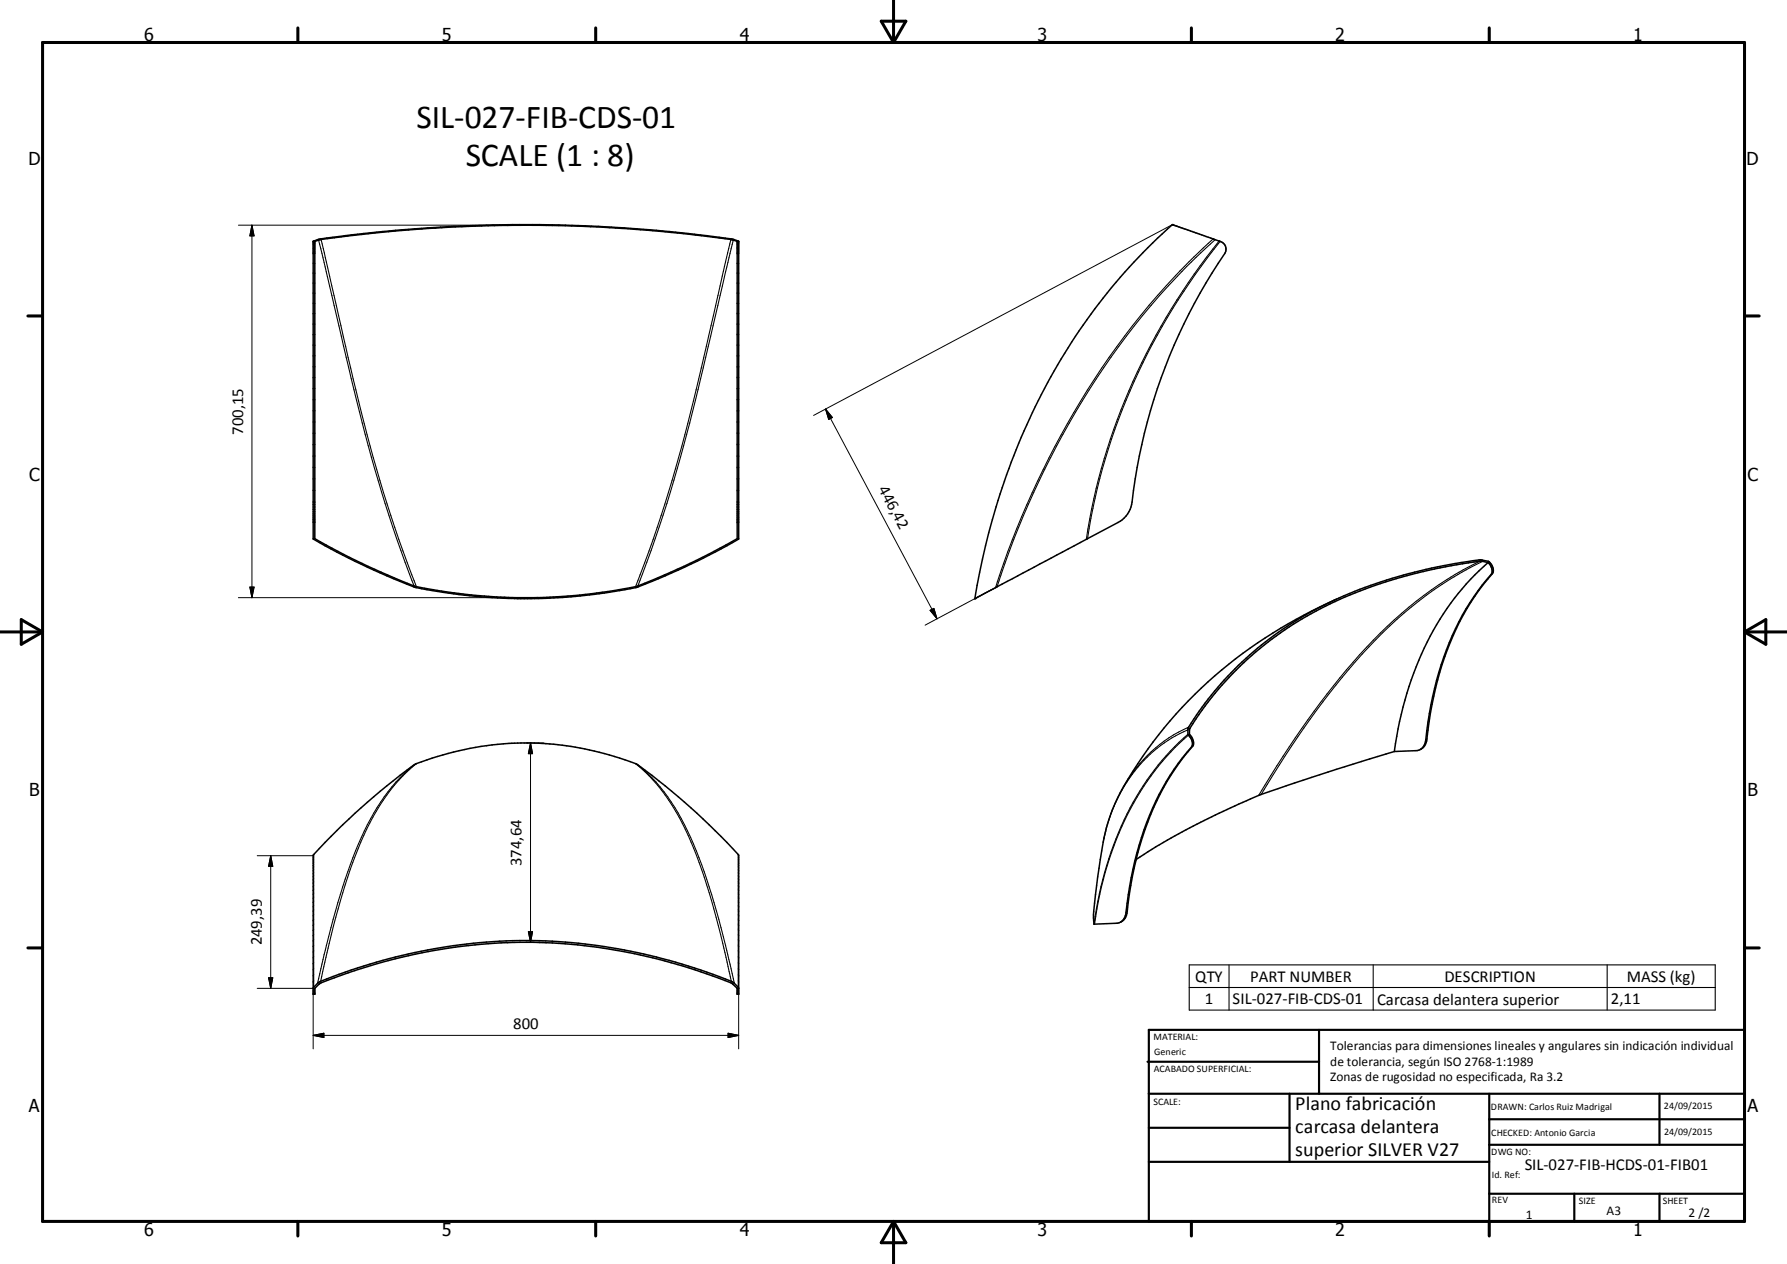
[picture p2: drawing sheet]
<svg xmlns="http://www.w3.org/2000/svg" width="420mm" height="297mm" viewBox="0 0 420 297" stroke-linecap="round" stroke-linejoin="round" font-family="sans-serif">
<g fill="none" stroke="#000" stroke-width=".36">
<path d="M73.6 56.7l1-.4a332.2 332.2 0 0 1 45.9-3.5h6.2a351.9 351.9 0 0 1 39.4 2.6l5.8 .7 1.7 .6v69.9a153.1 153.1 0 0 1-24.2 11.5 128.5 128.5 0 0 1-52.2-.2l-1.6-.7a173.1 173.1 0 0 1-21.9-10.5l-.1-.1zM74 56.7l1.5-.4 6.3-.8 15.8-1.6a357.4 357.4 0 0 1 29.3-1l10.4 .3 10.3 .5 11.6 1 8.4 1a17.5 17.5 0 0 1 5.7 1v69.9a163.5 163.5 0 0 1-23.9 11.3 131.6 131.6 0 0 1-20.8 2.5h-8.2l-8.5-.5a140.8 140.8 0 0 1-14-2 163.5 163.5 0 0 1-23.9-11.3zM269.8 58.2l5.8-5.4 10.9 3.8a1.92 1.92 0 0 1 1.4 3 130.3 130.3 0 0 0-21.9 58.9 6.2 6.2 0 0 1-3.2 4.3l-33.7 17.9a153.4 153.4 0 0 1 29.2-69.4 128.6 128.6 0 0 1 11.5-13.1zM173.6 126.7h.1M349.8 132.2l-1.3-.3a107.7 107.7 0 0 0-44.5 14.8 75.9 75.9 0 0 0-24.4 24.8v1.1a2.37 2.37 0 0 1 .7 2.8 63.5 63.5 0 0 0-14.2 30.7l-1.2 8.1a2.77 2.77 0 0 1-1.5 2.5M349.8 132.2a64.6 64.6 0 0 0-19.1 30.7 85.7 85.7 0 0 0-3 13.7M349.8 132.2a2.36 2.36 0 0 1 .7 2.8 63.5 63.5 0 0 0-14.2 30.7l-1.2 8.1a2.49 2.49 0 0 1-2.3 2.6l-5.1 .2M229.2 140.6v.1M314.2 140.7a107.6 107.6 0 0 0-45.6 37.1 53.1 53.1 0 0 0-8 15 122.8 122.8 0 0 0-3.6 22.9l.1 1.4 .2 .1 5.4-.3 .7-.2M327.7 176.6l-21.5 6.7a151.5 151.5 0 0 0-26.5 11.2l-8.1 4.5-4.5 3M333.9 176.1a2.82 2.82 0 0 0 1.5-2.5 73 73 0 0 1 11.3-33.6l4.1-5.2a2.39 2.39 0 0 0-1-2.9l-1.3-.3a41.9 41.9 0 0 0-9.2 1.3 99.6 99.6 0 0 0-39.9 16.4 73.5 73.5 0 0 0-20.2 22l.1 1.5a2.36 2.36 0 0 1 .8 2.7 62.1 62.1 0 0 0-13.8 28.8l-1.4 8a7.7 7.7 0 0 1-.6 3.3l-.9 1.1M77.8 196.6a147.1 147.1 0 0 1 20.1-17.2 69.9 69.9 0 0 1 52.2 .4 148.6 148.6 0 0 1 23.5 21.3v32.5h-.3v-1.4l-1.2-1.1a126.2 126.2 0 0 0-96.6-.2l-1.5 1.3v1.4h-.4v-32.5z"/>
<path d="M257.2 217.1v.1M73.6 232.2l1.2-1.3a125.6 125.6 0 0 1 95.7-.9l1.6 .7 1.5 1.5"/>
</g>
<g fill="none" stroke="#000" stroke-width=".25">
<path d="M73.6 56.8h.4M73.6 59.6h.4M74.9 56.4l1.3 5.3a1189.5 1189.5 0 0 0 11.8 48.4 306.3 306.3 0 0 0 9.3 27.6M75.5 56.3l1 4.2a1312.9 1312.9 0 0 0 11.2 47 308.3 308.3 0 0 0 10.2 30.4M171.8 56.3l-1.8 7.5a839.9 839.9 0 0 1-12 49.2l-4.5 13.7-4.1 11.2M172.4 56.4l-1.3 5.3a1548.3 1548.3 0 0 1-11.1 45.7 311.6 311.6 0 0 1-10.1 30.3M173.3 56.8h.3M173.3 59.6h.3M285.1 56.1a175.5 175.5 0 0 0-39.9 54.3 193.6 193.6 0 0 0-11.2 27.7M285.6 56.3a175.7 175.7 0 0 0-41.3 56.6 190.1 190.1 0 0 0-9.9 25M286.5 56.6a147.1 147.1 0 0 0-31.2 70.1M286.8 56.7a147.7 147.7 0 0 0-31.2 69.9"/>
<path d="M73.6 118h.4M173.3 118h.3M73.6 122.8h.4M173.3 122.8h.3M347.8 131.9a90.2 90.2 0 0 0-28.2 21.9 215.7 215.7 0 0 0-23.7 33.1M348.5 131.9a91.1 91.1 0 0 0-29.9 23.6 213.6 213.6 0 0 0-22.2 31.2M350.1 132.1l-.2 .2M350.8 134.8l-.3 .2M97.2 179.8a46.1 46.1 0 0 0-12.9 18.5 194.4 194.4 0 0 0-9.4 31.6l-.3 1.2M97.9 179.4a43.6 43.6 0 0 0-12.4 16.9 166 166 0 0 0-9.4 30.9l-.7 3.4M149.4 179.4a44.4 44.4 0 0 1 13 18.5 192.5 192.5 0 0 1 9.5 32.7M150.1 179.8a45.5 45.5 0 0 1 12.9 18.5 197.8 197.8 0 0 1 9.6 32.8"/>
<path d="M279.2 171.5a34.7 34.7 0 0 0-19.7 25.3l-.2 1.1M279.2 172.5a65.3 65.3 0 0 0-19.6 32.5l-1.6 6.8-.9 5.3M279.3 172.8a65.3 65.3 0 0 0-19.5 32.3l-1.3 5-1.2 7.1M279.4 170.9a32.9 32.9 0 0 0-15.3 13.9M279.7 172.7l-.3 .1M280.3 175.4l-.2 .1M335.4 173.6l-.3 .2M73.7 200.8v31.2M173.5 200.8v31.2M264.9 214.2l-.2 .2M73.6 232.4h.4M173.3 232.4h.3"/>
<path d="M279.5 226.7h123.7v10.6h-123.7zM279.5 232h123.7M288.9 226.7v10.6M322.8 226.7v10.6M377.8 226.7v10.6"/>
</g>
<g fill="#000">
<circle cx="275.6" cy="52.8" r=".18"/>
<circle cx="229.1" cy="140.7" r=".18"/>
</g>
<g fill="none" stroke="#000" stroke-width=".71">
<path d="M10 10h400v277h-400zM70 6.6v3.4M140 6.6v3.4M207.1 5h5.8l-2.9 5zM210 0v10M280 6.6v3.4M350 6.6v3.4M6.6 74.2h3.4M410 74.2h3.5M0 148.5h10M5 145.6l5 2.9-5 2.9zM410 148.5h10.1"/>
<path d="M410 148.5l5.1-2.9v5.8zM6.6 222.7h3.4M410 222.7h3.5M70 287v3.4M140 287v3.4M210 287v10M210 287l2.9 5h-5.8zM280 287v3.4M350 287v3.4"/>
</g>
<g fill="none" stroke="#000" stroke-width=".51">
<path d="M269.7 249.5h40.3M270 242h140v45h-140zM270 257h140M303.1 257v16M310 242v15M350 257v30M390.1 257v12M270 265h33.1M270 273h80M350 269h60M350 263h60M350 280.5h60"/>
<path d="M370 280.5v6.5M390.1 280.5v6.5"/>
</g>
<g fill="none" stroke="#000" stroke-width=".24">
<path d="M56 52.9h67.6M59.2 52.9v87.5M59.2 52.9l.5 2.5h-1zM275.6 52.8l-84.4 44.8M194 96.1l26.2 49.3M194 96.1l1.6 2-.8 .5zM58.7 138h1l-.5 2.4zM234.4 137.9l-17 9M56 140.4h67.6M218.6 143.4l.9-.4 .7 2.4zM123.6 174.6h4.3M124.7 174.6v46.8"/>
<path d="M124.7 174.6l.5 2.5h-1zM60.5 201.1h13.1M63.6 201.1v31.1M63.6 201.1l.5 2.5h-1zM124.2 218.9h1l-.5 2.5zM60.5 232.2h13.1M63.1 229.8h1l-.5 2.4zM73.6 233.6v12.9M123.6 221.4h4.3M173.6 233.6v12.9M73.6 243.3h100M73.6 243.3l2.5-.5v1z"/>
<path d="M171.1 242.8l2.5 .5-2.5 .5z"/>
</g>
<path d="M59.2 52.9l.5 2.5h-1zM194 96.1l1.6 2-.8 .5zM58.7 138h1l-.5 2.4zM218.6 143.4l.9-.4 .7 2.4zM124.7 174.6l.5 2.5h-1zM63.6 201.1l.5 2.5h-1zM124.2 218.9h1l-.5 2.5zM63.1 229.8h1l-.5 2.4zM73.6 243.3l2.5-.5v1zM171.1 242.8l2.5 .5-2.5 .5z" fill="#000" stroke="#000" stroke-width=".24"/>
<g font-size="7.9">
<text x="97.9" y="30.1">SIL-027-FIB-CDS-01</text>
<text x="109.5" y="39.1">SCALE (1 : 8)</text>
</g>
<g font-size="4.7">
<text x="304.5" y="260.9">Plano fabricación</text>
<text x="304.5" y="266.2">carcasa delantera</text>
<text x="304.5" y="271.6">superior SILVER V27</text>
</g>
<g font-size="4.2">
<text x="33.9" y="9.6">6</text>
<text x="103.9" y="9.6">5</text>
<text x="173.9" y="9.6">4</text>
<text x="243.8" y="9.6">3</text>
<text x="313.9" y="9.6">2</text>
<text x="383.9" y="9.6">1</text>
<text x="6.7" y="38.7">D</text>
<text x="410.5" y="38.7">D</text>
<text x="6.9" y="112.9">C</text>
<text x="410.7" y="112.9">C</text>
<text x="6.9" y="187.1">B</text>
<text x="410.7" y="187.1">B</text>
<text x="6.8" y="261.4">A</text>
<text x="410.7" y="261.4">A</text>
<text x="33.9" y="290.4">6</text>
<text x="103.9" y="290.4">5</text>
<text x="173.9" y="290.4">4</text>
<text x="243.8" y="290.4">3</text>
<text x="313.9" y="290.4">2</text>
<text x="383.9" y="290.4">1</text>
</g>
<g font-size="3.9">
<text x="57.1" y="102.2" transform="rotate(-90 57.1 102.2)">700,15</text>
<text x="206.4" y="115" transform="rotate(62 206.4 115)">446,42</text>
<text x="122.6" y="203.5" transform="rotate(-90 122.6 203.5)">374,64</text>
<text x="61.6" y="222.2" transform="rotate(-90 61.6 222.2)">249,39</text>
<text x="280.9" y="230.6">QTY</text>
<text x="293.9" y="230.6">PART NUMBER</text>
<text x="339.5" y="230.6">DESCRIPTION</text>
<text x="382.4" y="230.7">MASS (kg)</text>
<text x="283.2" y="236">1</text>
<text x="289.7" y="236">SIL-027-FIB-CDS-01</text>
<text x="323.7" y="236.1">Carcasa delantera superior</text>
<text x="378.6" y="236">2,11</text>
<text x="120.6" y="241.7">800</text>
<text x="358.4" y="274.9">SIL-027-FIB-HCDS-01-FIB01</text>
</g>
<g font-size="3.1">
<text x="312.7" y="246.8">Tolerancias para dimensiones lineales y angulares sin indicación individual</text>
<text x="312.7" y="250.4">de tolerancia, según ISO 2768-1:1989</text>
<text x="312.7" y="254">Zonas de rugosidad no especificada, Ra 3.2</text>
<text x="358.6" y="286.5">1</text>
<text x="377.6" y="285.6">A3</text>
<text x="396.9" y="285.9">2 /2</text>
</g>
<g font-size="2.4">
<text x="271.1" y="244.4">MATERIAL:</text>
<text x="271.2" y="252">ACABADO SUPERFICIAL:</text>
<text x="271.3" y="247.9">Generic</text>
<text x="271.1" y="259.7">SCALE:</text>
<text x="350.4" y="260.8">DRAWN: Carlos Ruiz Madrigal</text>
<text x="391.1" y="260.6">24/09/2015</text>
<text x="350.5" y="267">CHECKED: Antonio Garcia</text>
<text x="391.2" y="266.7">24/09/2015</text>
<text x="350.5" y="271.4">DWG NO:</text>
<text x="350.7" y="276.9">Id. Ref:</text>
<text x="350.7" y="282.8">REV</text>
<text x="371.1" y="282.9">SIZE</text>
<text x="390.8" y="283">SHEET</text>
</g>
</svg>
